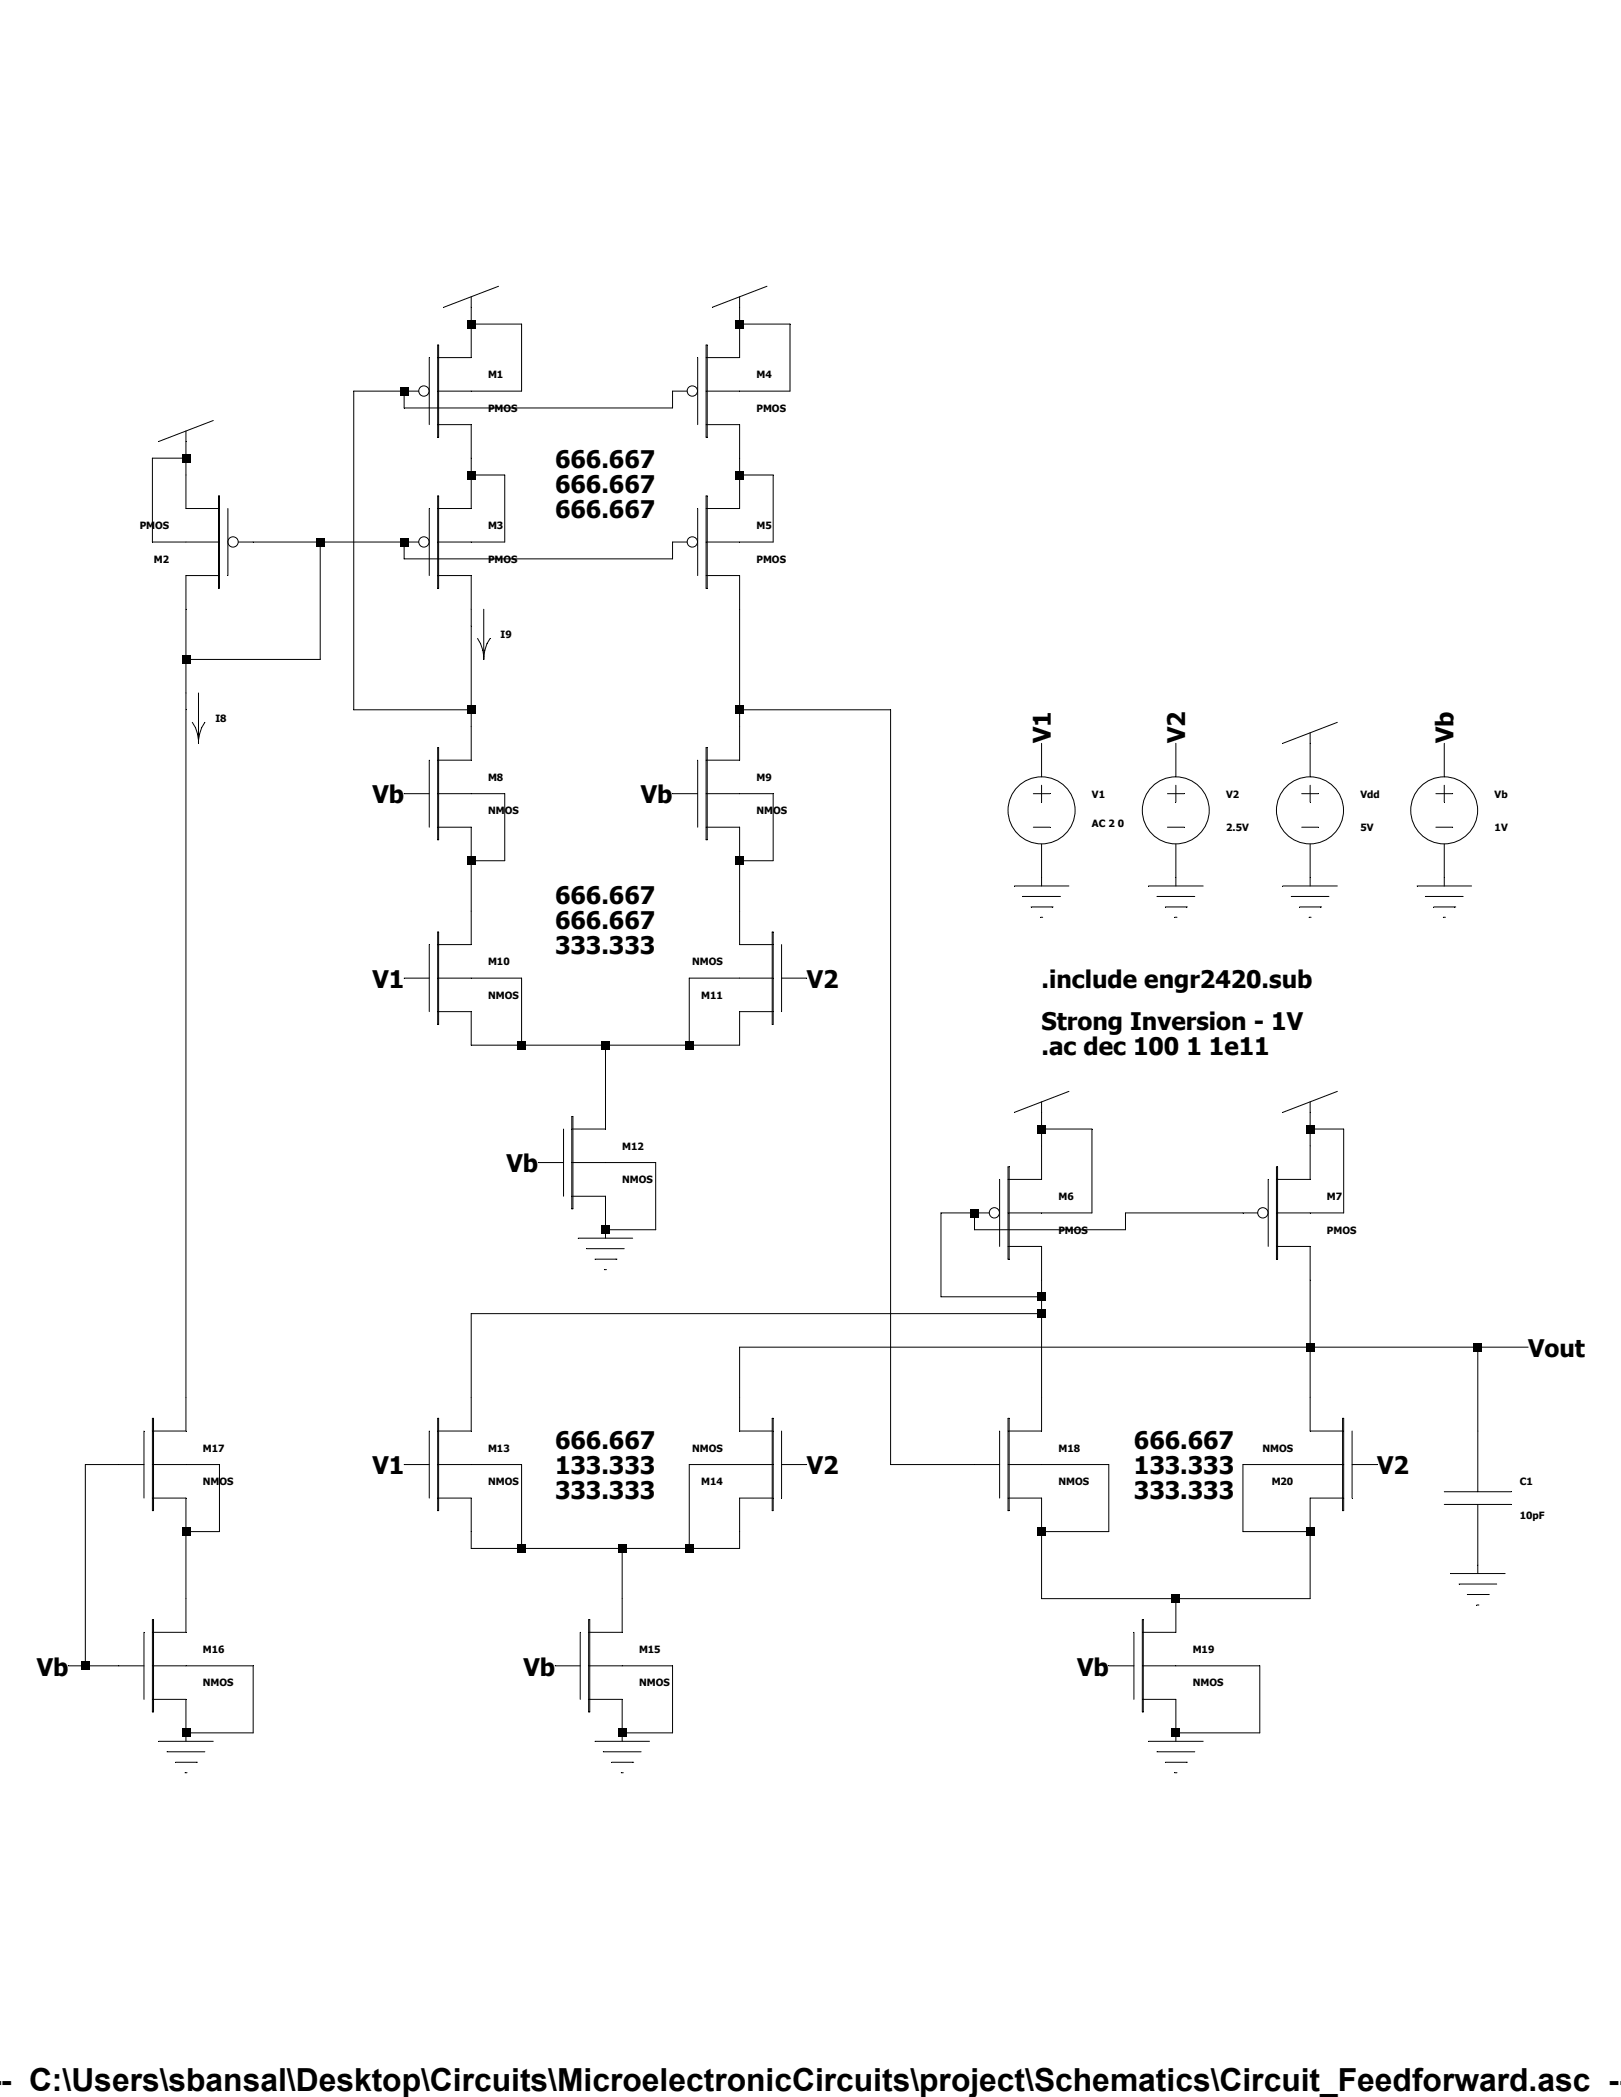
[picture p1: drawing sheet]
<svg xmlns="http://www.w3.org/2000/svg" width="216mm" height="279mm" viewBox="0 0 216 279" stroke-linecap="round" stroke-linejoin="round" font-family="sans-serif">
<g fill="none" stroke="#000" stroke-width=".13">
<path d="M62.8 39.5v8.1h-4.5M66.4 38.1l-7.3 2.8M98.5 39.5v8.1h-4.5M102.2 38.1l-7.3 2.8M24.8 57.4v10.4h4.4M28.4 56l-7.3 2.8M55.8 52.1h-8.7v42.5h15.7M57.2 47.6v9M58.3 56.6h4.5v11.2h-4.5M58.3 46h.1v12.3h-.1zM62.8 43.2h6.7v8.9h-11.2M91.5 52.1h-1.9v2.3h-35.8v-2.3"/>
<path d="M92.9 47.6v9M94 46h.2v12.3h-.2zM94 56.6h4.5v11.2h-4.5M98.5 43.2h6.7v8.9h-11.2M24.8 61h-4.5v11.2h8.9M29.1 66.1h.1v12.3h-.1zM29.2 76.7h-4.4v114h-4.5M30.4 67.8v8.9M31.7 72.2h24.1M42.7 72.2v15.7h-17.9M57.2 67.8v8.9M58.3 76.7h4.5v24.6h-4.5"/>
<path d="M58.3 66.1h.1v12.3h-.1zM62.8 63.3h4.4v8.9h-8.9M91.5 72.2h-1.9v2.3h-35.8v-2.3M92.9 67.8v8.9M94 66.1h.2v12.3h-.2zM94 76.7h4.5v24.6h-4.5M98.5 63.3h4.5v8.9h-9M26.4 92.3v6.7M27.3 96.2l-.4 .7-.5 1.7-.1-.8-.3-.9-.4-.7M58.3 99.6h.1v12.3h-.1zM64.4 81.2v6.7M65.3 85.1l-.4 .7-.5 1.7-.1-.9-.3-.8-.4-.7"/>
<path d="M94 99.6h.2v12.3h-.2zM98.5 94.6h20.1v100.5h14.5M138.7 99v4.5M156.6 99v4.5M174.5 97.6v5.9M178.1 96.2l-7.2 2.8M192.4 99v4.5M53.8 105.7h3.4M57.2 101.3v8.9M58.3 105.7h8.9v9h-4.4M58.3 110.2h4.5v15.7h-4.5M89.6 105.7h3.3"/>
<path d="M92.9 101.3v8.9M94 105.7h9v9h-4.5M94 110.2h4.5v15.7h4.5M135.1 118h7.3M136.2 119.4h5M137.6 105.7h2.2M137.6 110.2h2.2M138.7 104.6v2.3M138.7 112.5v5.5M153 118h7.3M154.1 119.4h5M155.5 105.7h2.2"/>
<path d="M155.5 110.2h2.2M156.6 104.6v2.3M156.6 112.5v5.5M170.9 118h7.2M172 119.4h5M173.4 105.7h2.2M173.4 110.2h2.2M174.5 104.6v2.3M174.5 112.5v5.5M188.7 118h7.3M189.8 119.4h5.1M191.2 105.7h2.3"/>
<path d="M191.2 110.2h2.3M192.4 104.6v2.3M192.4 112.5v5.5M53.8 130.3h3.4M57.2 125.9v8.9M58.3 134.8h4.5v4.5h35.7v-4.5h4.5M58.3 130.3h11.2v9M58.3 124.2h.1v12.3h-.1zM80.6 139.3v11.1h-4.4M102.8 124.2h.2v12.3h-.2zM103 130.3h-11.2v9M104.1 130.3h3.3"/>
<path d="M104.1 125.9v8.9M137.3 120.8h2.8M138.6 122.2h.3M140.1 120.8h.1M155.2 120.8h2.8M156.5 122.2h.3M158 120.8h.1M173.1 120.8h2.8M174.3 122.2h.3M175.9 120.8h.1M191 120.8h2.8M192.2 122.2h.3"/>
<path d="M193.8 120.8h.1M71.7 154.9h3.4M75.1 150.4v9M76.2 148.8h.1v12.3h-.1zM76.2 159.4h4.4v5.6M76.2 154.9h11.1v9h-6.7M133.1 157.1v9M134.3 155.5h.1v12.3h-.1zM138.7 146.8v10.3h-4.4M138.7 150.4h6.7v11.2h-11.1M142.4 145.4l-7.3 2.8M168.9 157.1v9"/>
<path d="M170 155.5h.2v12.3h-.2zM174.5 150.4h4.5v11.2h-9M174.5 146.8v10.3h-4.5M178.1 145.4l-7.2 2.8M77 165h7.3M78.1 166.4h5M79.2 167.8h2.8M80.5 169.2h.3M82 167.8h.1M129.8 161.6v2.3h20.1v-2.3h17.6M131.8 161.6h-6.5v11.2h13.4M134.3 166.1h4.4v24.6h-4.4"/>
<path d="M138.7 175h-75.9v15.7h-4.5M170 166.1h4.5v24.6h4.5M196.8 179.5v19.3M203.5 179.5h-105v11.2h4.5M19.2 195.1h-7.8v26.9M19.2 190.7v8.9M20.3 199.6h4.5v17.9h-4.5M20.3 195.1h8.9v9h-4.4M20.3 189h.1v12.3h-.1zM53.8 195.1h3.4M57.2 190.7v8.9M58.3 199.6h4.5v6.7h35.7v-6.7h4.5"/>
<path d="M58.3 195.1h11.2v11.2M58.3 189h.1v12.3h-.1zM102.8 189h.2v12.3h-.2zM103 195.1h-11.2v11.2M104.1 190.7v8.9M104.1 195.1h3.3M133.1 190.7v8.9M134.3 189h.1v12.3h-.1zM134.3 199.6h4.4v13.4h35.8v-13.4h4.5M134.3 195.1h13.4v9h-9M178.8 189h.2v12.3h-.2zM179 195.1h-13.5v9h9"/>
<path d="M180.1 195.1h3.3M180.1 190.7v8.9M192.4 198.8h8.9M19.2 217.5v8.9M20.3 215.8h.1v12.3h-.1zM77.3 217.5v8.9M78.4 215.8h.1v12.3h-.1zM82.9 206.3v11.2h-4.5M151 217.5v8.9M152.1 215.8h.2v12.3h-.2zM156.6 213v4.5h-4.5M192.4 200.4h8.9"/>
<path d="M193.2 209.7h7.3M194.3 211.1h5M195.4 212.4h2.8M196.7 213.8h.3M196.8 200.4v9.3M198.2 212.4h.1M9.1 222h10.1M20.3 226.4h4.5v5.6M20.3 222h13.4v8.9h-8.9M21.1 232h7.3M22.2 233.4h5.1M23.4 234.8h2.8"/>
<path d="M24.6 236.2h.3M26.2 234.8h.1M73.9 222h3.4M78.4 226.4h4.5v5.6M78.4 222h11.2v8.9h-6.7M79.2 232h7.3M80.3 233.4h5.1M81.5 234.8h2.8M82.7 236.2h.3M84.3 234.8h.1M147.7 222h3.3M152.1 226.4h4.5v5.6"/>
<path d="M152.1 222h15.7v8.9h-11.2M153 232h7.3M154.1 233.4h5M155.2 234.8h2.8M156.5 236.2h.3M158 234.8h.1"/>
<circle cx="56.5" cy="52.1" r=".69"/>
<circle cx="92.2" cy="52.1" r=".69"/>
<circle cx="31" cy="72.2" r=".69"/>
<circle cx="56.5" cy="72.2" r=".69"/>
<circle cx="92.2" cy="72.2" r=".69"/>
<circle cx="138.7" cy="108" r="4.5"/>
<circle cx="156.6" cy="108" r="4.5"/>
<circle cx="174.5" cy="108" r="4.5"/>
<circle cx="192.3" cy="108" r="4.5"/>
<circle cx="132.4" cy="161.6" r=".68"/>
<circle cx="168.2" cy="161.6" r=".69"/>
</g>
<g fill="#000">
<path d="M53.3 51.6h1.1v1.1h-1.1zM62.2 42.6h1.1v1.2h-1.1zM98 42.6h1.1v1.2h-1.1zM24.2 60.5h1.1v1.1h-1.1zM42.1 71.7h1.1v1.1h-1.1zM53.3 71.7h1.1v1.1h-1.1zM62.2 62.7h1.1v1.2h-1.1zM98 62.7h1.1v1.2h-1.1zM24.2 87.3h1.1v1.1h-1.1zM62.2 94h1.1v1.1h-1.1zM98 94h1.1v1.1h-1.1zM62.2 114.1h1.1v1.2h-1.1z"/>
<path d="M98 114.1h1.1v1.2h-1.1zM68.9 138.7h1.1v1.1h-1.1zM80.1 138.7h1.1v1.1h-1.1zM91.2 138.7h1.2v1.1h-1.2zM138.2 149.9h1.1v1.1h-1.1zM173.9 149.9h1.2v1.1h-1.2zM80.1 163.3h1.1v1.1h-1.1zM129.2 161.1h1.2v1.1h-1.2zM138.2 172.2h1.1v1.2h-1.1zM138.2 174.5h1.1v1.1h-1.1zM173.9 178.9h1.2v1.2h-1.2zM196.3 178.9h1.1v1.2h-1.1z"/>
<path d="M24.2 203.5h1.1v1.1h-1.1zM68.9 205.8h1.1v1.1h-1.1zM82.3 205.8h1.1v1.1h-1.1zM91.2 205.8h1.2v1.1h-1.2zM138.2 203.5h1.1v1.1h-1.1zM156.1 212.4h1.1v1.2h-1.1zM173.9 203.5h1.2v1.1h-1.2zM10.8 221.4h1.1v1.1h-1.1zM24.2 230.3h1.1v1.2h-1.1zM82.3 230.3h1.1v1.2h-1.1zM156.1 230.3h1.1v1.2h-1.1z"/>
</g>
<text font-size="4.2" x=".1" y="278.6">- C:\Users\sbansal\Desktop\Circuits\MicroelectronicCircuits\project\Schematics\Circuit_Feedforward.asc --</text>
<g font-size="3.2">
<text x="73.9" y="62.3">666.667</text>
<text x="73.9" y="65.7">666.667</text>
<text x="73.9" y="69">666.667</text>
<text x="140" y="99" transform="rotate(-90 140 99)">V1</text>
<text x="157.8" y="99" transform="rotate(-90 157.8 99)">V2</text>
<text x="193.6" y="99" transform="rotate(-90 193.6 99)">Vb</text>
<text x="49.6" y="107">Vb</text>
<text x="85.4" y="107">Vb</text>
<text x="73.9" y="120.4">666.667</text>
<text x="73.9" y="123.8">666.667</text>
<text x="49.6" y="131.6">V1</text>
<text x="73.9" y="127.1">333.333</text>
<text x="107.4" y="131.6">V2</text>
<text x="138.7" y="131.6">.include engr2420.sub</text>
<text x="138.7" y="137.2">Strong Inversion - 1V</text>
<text x="138.7" y="140.5">.ac dec 100 1 1e11</text>
<text x="67.5" y="156.2">Vb</text>
<text x="203.5" y="180.8">Vout</text>
<text x="49.6" y="196.4">V1</text>
<text x="73.9" y="193.1">666.667</text>
<text x="73.9" y="196.4">133.333</text>
<text x="107.4" y="196.4">V2</text>
<text x="151" y="193.1">666.667</text>
<text x="151" y="196.4">133.333</text>
<text x="183.4" y="196.4">V2</text>
<text x="73.9" y="199.8">333.333</text>
<text x="151" y="199.8">333.333</text>
<text x="4.9" y="223.2">Vb</text>
<text x="69.7" y="223.2">Vb</text>
<text x="143.5" y="223.2">Vb</text>
</g>
<g font-size="1.3">
<text x="65" y="50.4">M1</text>
<text x="100.8" y="50.4">M4</text>
<text x="65" y="54.9">PMOS</text>
<text x="100.8" y="54.9">PMOS</text>
<text x="18.6" y="70.5">PMOS</text>
<text x="65" y="70.5">M3</text>
<text x="100.8" y="70.5">M5</text>
<text x="20.5" y="75">M2</text>
<text x="65" y="75">PMOS</text>
<text x="100.8" y="75">PMOS</text>
<text x="66.7" y="85">I9</text>
<text x="28.7" y="96.2">I8</text>
<text x="65" y="104">M8</text>
<text x="100.8" y="104">M9</text>
<text x="145.4" y="106.3">V1</text>
<text x="163.3" y="106.3">V2</text>
<text x="181.2" y="106.3">Vdd</text>
<text x="199.1" y="106.3">Vb</text>
<text x="65" y="108.5">NMOS</text>
<text x="100.8" y="108.5">NMOS</text>
<text x="145.4" y="110.2">AC 2 0</text>
<text x="163.3" y="110.7">2.5V</text>
<text x="181.2" y="110.7">5V</text>
<text x="199.1" y="110.7">1V</text>
<text x="65" y="128.6">M10</text>
<text x="92.2" y="128.6">NMOS</text>
<text x="65" y="133.1">NMOS</text>
<text x="93.4" y="133.1">M11</text>
<text x="82.9" y="153.2">M12</text>
<text x="82.9" y="157.7">NMOS</text>
<text x="141" y="159.9">M6</text>
<text x="176.7" y="159.9">M7</text>
<text x="141" y="164.4">PMOS</text>
<text x="176.7" y="164.4">PMOS</text>
<text x="27" y="193.4">M17</text>
<text x="27" y="197.9">NMOS</text>
<text x="65" y="193.4">M13</text>
<text x="65" y="197.9">NMOS</text>
<text x="92.2" y="193.4">NMOS</text>
<text x="93.4" y="197.9">M14</text>
<text x="141" y="193.4">M18</text>
<text x="141" y="197.9">NMOS</text>
<text x="168.1" y="193.4">NMOS</text>
<text x="169.4" y="197.9">M20</text>
<text x="202.4" y="197.9">C1</text>
<text x="202.4" y="202.4">10pF</text>
<text x="27" y="220.2">M16</text>
<text x="85.1" y="220.2">M15</text>
<text x="158.9" y="220.2">M19</text>
<text x="27" y="224.7">NMOS</text>
<text x="85.1" y="224.7">NMOS</text>
<text x="158.9" y="224.7">NMOS</text>
</g>
</svg>
